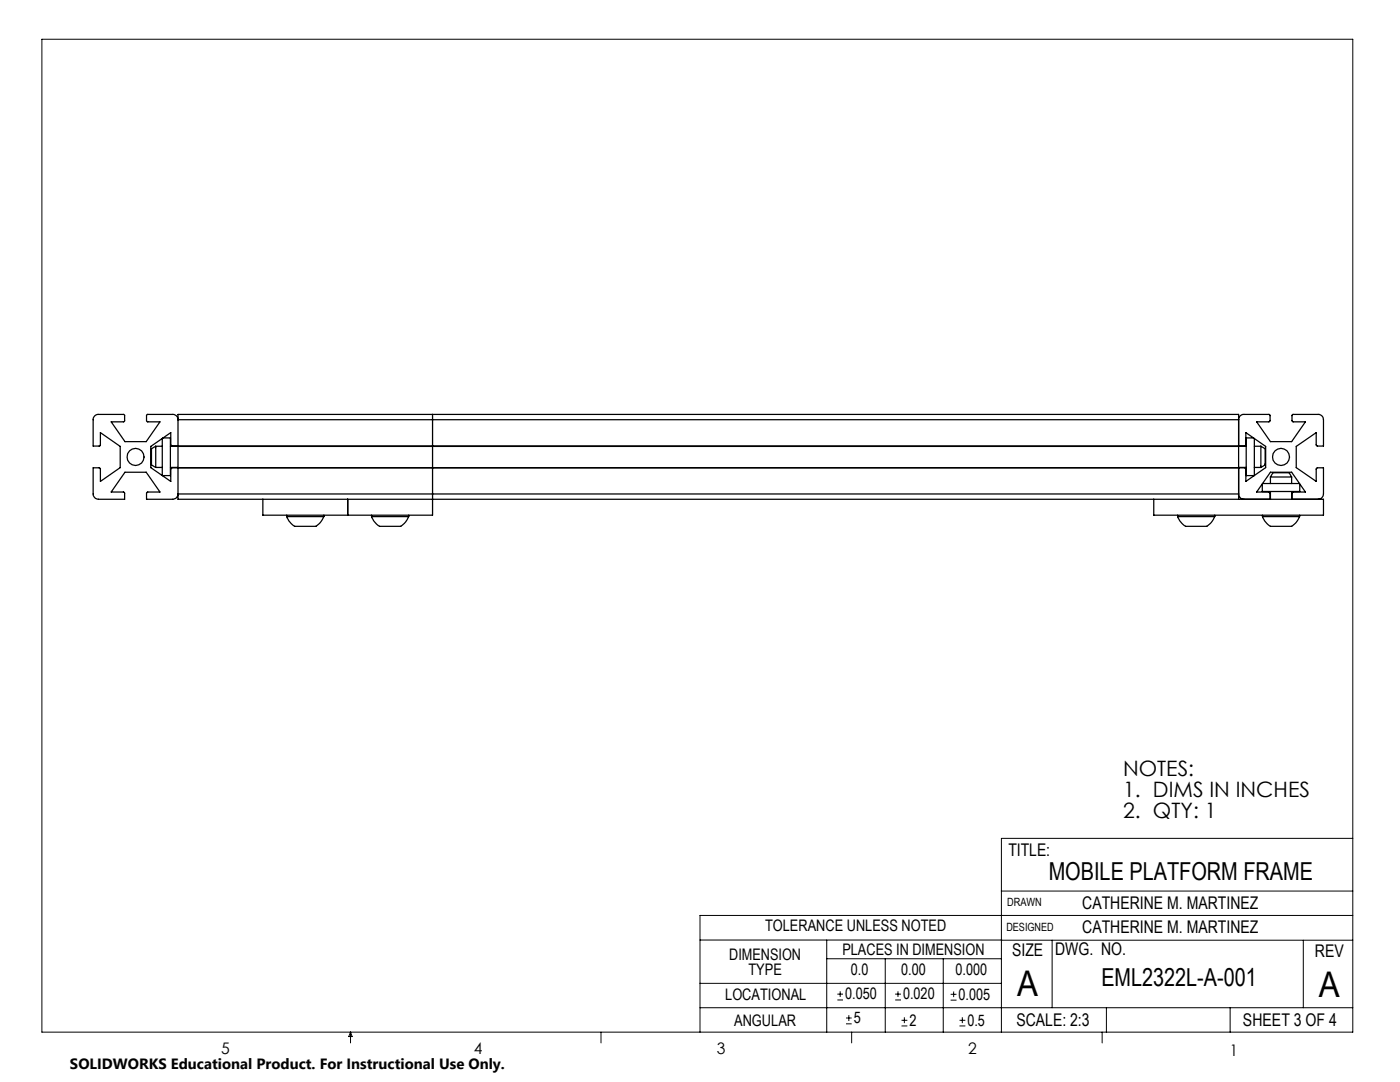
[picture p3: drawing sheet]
<svg xmlns="http://www.w3.org/2000/svg" width="279mm" height="216mm" viewBox="0 0 279 216" stroke-linecap="round" stroke-linejoin="round" font-family="sans-serif">
<g fill="none" stroke="#000" stroke-width=".2">
<path d="M8.4 7.8h261.6v198.2h-261.6zM199.8 177.8h70.2M270 167.3h-70.2v38.7M139.7 187.6h60.2M139.7 196.2h60.1M165 187.6v18.4M165 191.3h34.8M167.1 199.5h1.1M167.1 198.4h1.1M167.7 197.8v1.1M176.7 191.3v14.7M178.6 199.5h1.2"/>
<path d="M178.6 198.4h1.2M179.2 197.8v1.1M188.2 191.3v14.7M189.7 199.6h1.2M189.7 198.4h1.2M190.3 197.8v1.2M199.8 187.6h70.2M210 187.6v13.5M260.1 187.6v13.5M270 182.7h-130.3v23.3M70 206v2.1M70 206l.3 .8h-.7z"/>
<path d="M119.9 206v2.1M139.7 201.1h130.3M168.8 204.3h1.2M168.8 203.1h1.2M169.4 202.6v1.1M170 206v2.1M179.9 204.7h1.2M179.9 203.6h1.2M180.5 203v1.2M191.5 204.7h1.2M191.5 203.6h1.2M192.1 203v1.2"/>
<path d="M220 206v2.1M220.8 201.1v4.9M245.5 201.1v4.9"/>
</g>
<g fill="none" stroke="#000" stroke-width=".25">
<path d="M30.1 89.1l4-2.8v2.5l.2 .2h214.1l.2-.2v-2.5l4 2.8v4.2l-4 2.8v-2.6l-.2-.2h-214.1l-.2 .2v2.6l-4-2.8zM31.1 89v4.3M31.1 89l-.9 .5v3.3l.9 .5M31.1 93.3h1.3M31.1 89h1.3M32.4 87.5v7.4M32.5 87.4h1.5v7.5h-1.6M34 93.3h1.5M34 89h214.7M35.5 83.7v-1h211.7v1M35.5 98.6v1h228.6v3.2h-33.8v-3.2M35.5 83.7a1.02 1.02 0 0 0-1-1h-5.1l-.2 .1 .2 1.3 2.5 .1-2.7 3.9h-4.3l-2.7-3.9 2.6-.1 .1-1.3-.2-.1h-5.1a1.02 1.02 0 0 0-1 1v5.3l1.4-.1v-2.6l4 2.8v4.2l-4 2.8v-2.6l-.2-.2h-1.2v5.3a1.09 1.09 0 0 0 1 1h5.3l-.1-1.4h-2.6l2.7-4h4.3l2.7 4h-2.6l-.1 1.4h5.3a1.09 1.09 0 0 0 1-1"/>
<path d="M35.5 83.7h211.7M35.5 98.6h211.7M35.5 83.7v14.9M35.5 93.3h211.7M69.4 99.6v3.2M86.3 82.7v20.1h-33.8v-3.2M247.2 98.6v1M247.2 83.7a1.02 1.02 0 0 1 1-1h5.1l.2 .1-.1 1.3-2.6 .1 2.7 3.9h4.3l2.7-3.9-2.5-.1-.2-1.3 .2-.1h5.1a1.02 1.02 0 0 1 1 1v5.3l-1.4-.1v-2.6l-4 2.8v4.2l4 2.8v-2.6l.2-.2h1.2v5.3a1.09 1.09 0 0 1-1 1M247.2 98.6a1.09 1.09 0 0 0 1 1M247.2 93.3h1.5M247.2 83.7v14.9M250.2 87.4h-1.5v7.5h1.6v-.1v-7.3"/>
<path d="M250.3 93.3h1.3M250.3 89h1.3M251.6 89v4.3M251.6 89l.9 .5v3.3l-.9 .5M251.9 96.6v1.5h7.5v-1.5M252 96.5h7.3M253.5 99.6l-.1-1.4h-2.6l2.7-4h4.3l2.7 4h-2.6l-.1 1.4M253.5 95.2h4.3M253.5 95.2l.5-.9h3.3l.5 .9M253.5 95.2v1.3M253.5 98.1v1.5M257.8 95.2v1.3"/>
<path d="M257.8 98.1v1.5M57.2 103.1a3.8 3.8 0 0 0 1.6 1.9h3.5a1.99 1.99 0 0 0 2-1.4l.3-.5M57.2 103.1h7.4M57.2 102.8v.3M64.6 102.8v.3M74.2 103.1a3.8 3.8 0 0 0 1.6 1.9h3.4a1.99 1.99 0 0 0 2.1-1.4l.3-.5M74.2 103.1h7.4M74.2 102.8v.3M81.6 102.8v.3M235 103.1a3.6 3.6 0 0 0 1.7 1.9h3.1a2.09 2.09 0 0 0 2.3-1.4l.3-.5M235 103.1h7.4M235 102.8v.3"/>
<path d="M242.4 102.8v.3M252 103.1a3.6 3.6 0 0 0 1.6 1.9h3.1a2.09 2.09 0 0 0 2.4-1.4l.3-.5M252 103.1h7.4M252 102.8v.3M259.4 102.8v.3"/>
<circle cx="27" cy="91.2" r="1.7"/>
<circle cx="255.6" cy="91.2" r="1.7"/>
</g>
<g font-size="7.1">
<text x="203" y="198.7">A</text>
<text x="263.2" y="198.9">A</text>
</g>
<g font-size="4.9">
<text x="209.3" y="175.7">MOBILE PLATFORM FRAME</text>
<text x="219.8" y="196.7">EML2322L-A-001</text>
</g>
<g font-size="4.2">
<text x="224.2" y="154.8">NOTES:</text>
<text x="224.2" y="158.9">1. DIMS IN INCHES</text>
<text x="224.2" y="163.1">2. QTY: 1</text>
</g>
<g font-size="3.5">
<text x="201.2" y="170.7">TITLE:</text>
<text x="216" y="181.4">CATHERINE M. MARTINEZ</text>
<text x="202" y="190.7">SIZE</text>
<text x="210.6" y="190.6">DWG. NO.</text>
<text x="216" y="186.2">CATHERINE M. MARTINEZ</text>
<text x="262.4" y="190.9">REV</text>
<text x="202.9" y="204.6">SCALE: 2:3</text>
<text x="248.1" y="204.6">SHEET 3 OF 4</text>
</g>
<g font-size="3.2">
<text x="152.7" y="185.7">TOLERANCE UNLESS NOTED</text>
<text x="145.5" y="191.5">DIMENSION</text>
<text x="168.1" y="190.5">PLACES IN DIMENSION</text>
<text x="149.4" y="194.6">TYPE</text>
<text x="169.8" y="194.6">0.0</text>
<text x="179.8" y="194.6">0.00</text>
<text x="190.7" y="194.6">0.000</text>
<text x="144.7" y="199.6">LOCATIONAL</text>
<text x="168.7" y="199.4">0.050</text>
<text x="180.2" y="199.4">0.020</text>
<text x="191.3" y="199.5">0.005</text>
<text x="146.5" y="204.6">ANGULAR</text>
<text x="170.4" y="204.2">5</text>
<text x="181.5" y="204.6">2</text>
<text x="193.1" y="204.6">0.5</text>
<text x="44.2" y="210.4">5</text>
<text x="94.6" y="210.3">4</text>
<text x="143.1" y="210.4">3</text>
<text x="193.2" y="210.3">2</text>
<text x="245.4" y="210.6">1</text>
</g>
<text font-size="3" x="14" y="213.3">SOLIDWORKS Educational Product. For Instructional Use Only.</text>
<g font-size="2.3">
<text x="200.8" y="185.7">DESIGNED</text>
<text x="201" y="180.9">DRAWN</text>
</g>
</svg>
